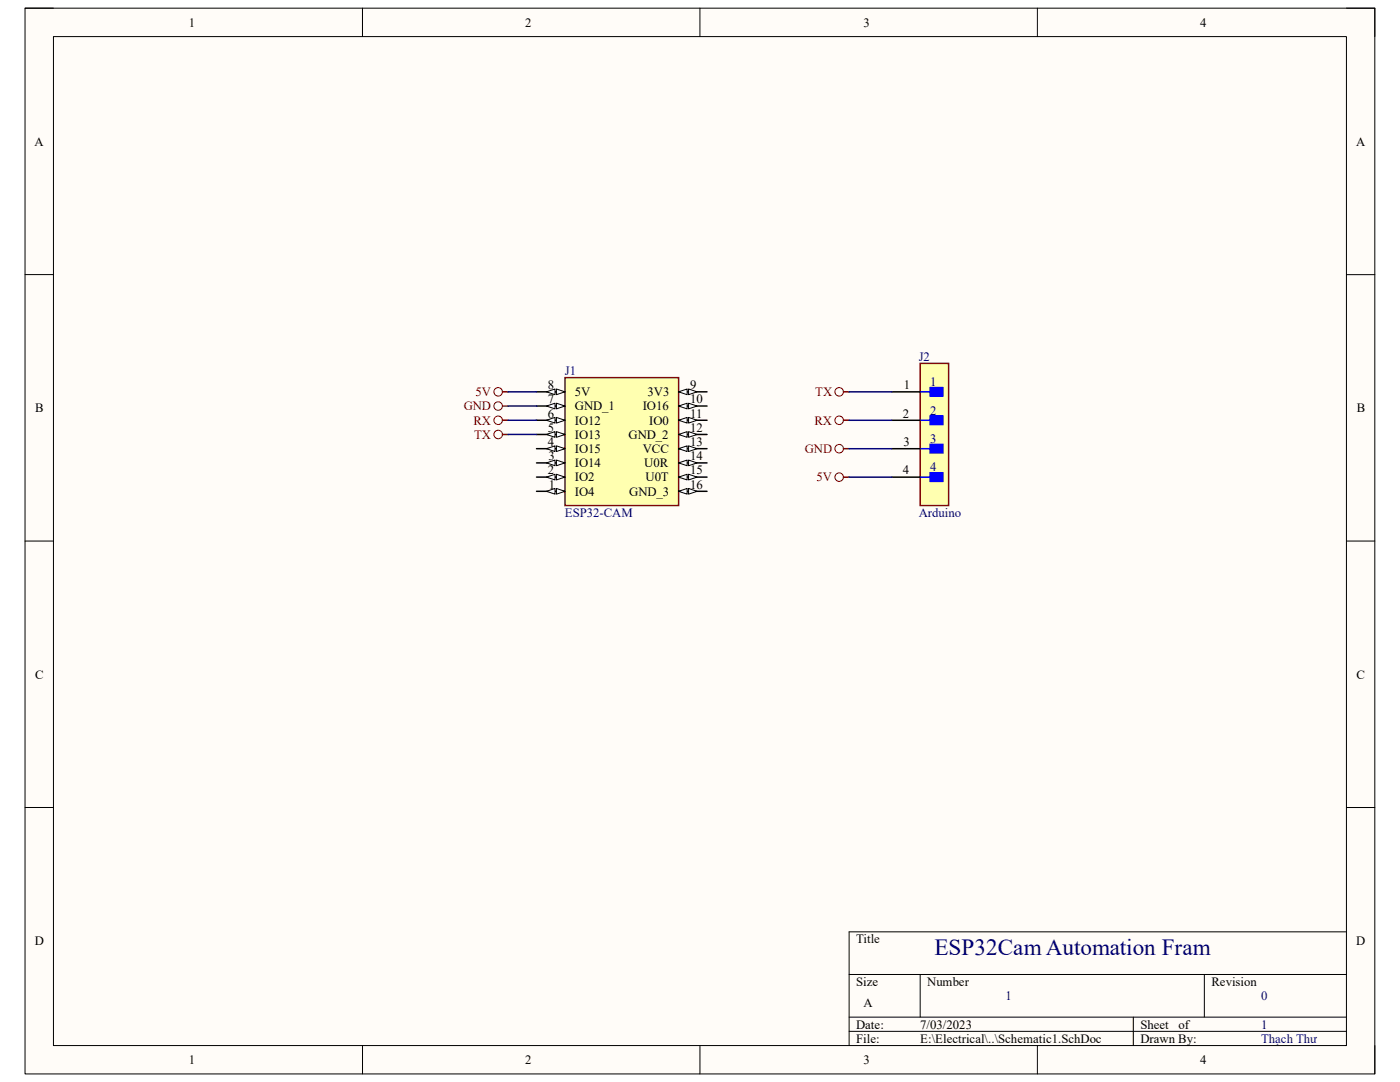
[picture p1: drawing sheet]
<svg xmlns="http://www.w3.org/2000/svg" width="279mm" height="216mm" viewBox="0 0 279 216" stroke-linecap="round" stroke-linejoin="round" font-family="sans-serif">
<path d="M5 1.6h269.4v212.7h-269.4z" fill-rule="evenodd" fill="#fffcf8"/>
<path d="M5 1.6h269.4v212.7h-269.4z" fill="none" stroke="#000" stroke-width=".2"/>
<path d="M10.7 7.3h258v201.3h-258z" fill-rule="evenodd" fill="#fffcf8"/>
<g fill="none" stroke="#000" stroke-width=".2">
<path d="M5 1.6h5.7M10.7 7.3h258v201.3h-258zM72.3 1.6v5.7M139.7 1.6v5.7M207 1.6v5.7M268.7 1.6h5.7v5.7M5 54.8h5.7M268.7 54.8h5.7M5 108h5.7M268.7 108h5.7M5 161.1h5.7M268.7 161.1h5.7"/>
<path d="M169.5 194.4h99.2M183.6 194.4v8.6M240.3 194.4v8.6M268.7 185.9h-99.2v22.7M72.3 208.6v5.7M139.7 208.6v5.7M169.5 203h99.2M169.5 205.8h99.2M207 208.6v5.7M226.2 203v5.6M274.4 208.6v5.7"/>
</g>
<path d="M112.7 75.4h22.7v25.5h-22.7z" fill-rule="evenodd" fill="#ffffb0"/>
<path d="M112.7 75.4h22.7v25.5h-22.7z" fill="none" stroke="#800000" stroke-width=".3"/>
<path d="M107.1 78.2h5.6" fill="none" stroke="#000" stroke-width=".3"/>
<path d="M111 77.6l1.7 .6-1.7 .6z" fill="#f8fcff"/>
<path d="M111 77.6l1.7 .6-1.7 .6z" fill="none" stroke="#000" stroke-width=".2"/>
<path d="M109.1 78.2l1.7-.6v1.2z" fill="#f8fcff"/>
<path d="M109.1 78.2l1.7-.6v1.2z" fill="none" stroke="#000" stroke-width=".2"/>
<path d="M135.4 78.2h5.7" fill="none" stroke="#000" stroke-width=".3"/>
<path d="M135.4 78.2l1.7-.6v1.2z" fill="#f8fcff"/>
<path d="M135.4 78.2l1.7-.6v1.2z" fill="none" stroke="#000" stroke-width=".2"/>
<path d="M137.4 77.6l1.7 .6-1.7 .6z" fill="#f8fcff"/>
<path d="M137.4 77.6l1.7 .6-1.7 .6z" fill="none" stroke="#000" stroke-width=".2"/>
<path d="M107.1 81h5.6" fill="none" stroke="#000" stroke-width=".3"/>
<path d="M111 80.5l1.7 .5-1.7 .6z" fill="#f8fcff"/>
<path d="M111 80.5l1.7 .5-1.7 .6z" fill="none" stroke="#000" stroke-width=".2"/>
<path d="M109.1 81l1.7-.5v1.1z" fill="#f8fcff"/>
<path d="M109.1 81l1.7-.5v1.1z" fill="none" stroke="#000" stroke-width=".2"/>
<path d="M135.4 81h5.7" fill="none" stroke="#000" stroke-width=".3"/>
<path d="M135.4 81l1.7-.5v1.1z" fill="#f8fcff"/>
<path d="M135.4 81l1.7-.5v1.1z" fill="none" stroke="#000" stroke-width=".2"/>
<path d="M137.4 80.5l1.7 .5-1.7 .6z" fill="#f8fcff"/>
<path d="M137.4 80.5l1.7 .5-1.7 .6z" fill="none" stroke="#000" stroke-width=".2"/>
<path d="M107.1 83.9h5.6" fill="none" stroke="#000" stroke-width=".3"/>
<path d="M111 83.3l1.7 .6-1.7 .5z" fill="#f8fcff"/>
<path d="M111 83.3l1.7 .6-1.7 .5z" fill="none" stroke="#000" stroke-width=".2"/>
<path d="M109.1 83.9l1.7-.6v1.1z" fill="#f8fcff"/>
<path d="M109.1 83.9l1.7-.6v1.1z" fill="none" stroke="#000" stroke-width=".2"/>
<path d="M135.4 83.9h5.7" fill="none" stroke="#000" stroke-width=".3"/>
<path d="M135.4 83.9l1.7-.6v1.1z" fill="#f8fcff"/>
<path d="M135.4 83.9l1.7-.6v1.1z" fill="none" stroke="#000" stroke-width=".2"/>
<path d="M137.4 83.3l1.7 .6-1.7 .5z" fill="#f8fcff"/>
<path d="M137.4 83.3l1.7 .6-1.7 .5z" fill="none" stroke="#000" stroke-width=".2"/>
<path d="M107.1 86.7h5.6" fill="none" stroke="#000" stroke-width=".3"/>
<path d="M111 86.1l1.7 .6-1.7 .6z" fill="#f8fcff"/>
<path d="M111 86.1l1.7 .6-1.7 .6z" fill="none" stroke="#000" stroke-width=".2"/>
<path d="M109.1 86.7l1.7-.6v1.2z" fill="#f8fcff"/>
<path d="M109.1 86.7l1.7-.6v1.2z" fill="none" stroke="#000" stroke-width=".2"/>
<path d="M135.4 86.7h5.7" fill="none" stroke="#000" stroke-width=".3"/>
<path d="M135.4 86.7l1.7-.6v1.2z" fill="#f8fcff"/>
<path d="M135.4 86.7l1.7-.6v1.2z" fill="none" stroke="#000" stroke-width=".2"/>
<path d="M137.4 86.1l1.7 .6-1.7 .6z" fill="#f8fcff"/>
<path d="M137.4 86.1l1.7 .6-1.7 .6z" fill="none" stroke="#000" stroke-width=".2"/>
<path d="M107.1 89.5h5.6" fill="none" stroke="#000" stroke-width=".3"/>
<path d="M111 89l1.7 .5-1.7 .6z" fill="#f8fcff"/>
<path d="M111 89l1.7 .5-1.7 .6z" fill="none" stroke="#000" stroke-width=".2"/>
<path d="M109.1 89.5l1.7-.5v1.1z" fill="#f8fcff"/>
<path d="M109.1 89.5l1.7-.5v1.1z" fill="none" stroke="#000" stroke-width=".2"/>
<path d="M135.4 89.5h5.7" fill="none" stroke="#000" stroke-width=".3"/>
<path d="M135.4 89.5l1.7-.5v1.1z" fill="#f8fcff"/>
<path d="M135.4 89.5l1.7-.5v1.1z" fill="none" stroke="#000" stroke-width=".2"/>
<path d="M137.4 89l1.7 .5-1.7 .6z" fill="#f8fcff"/>
<path d="M137.4 89l1.7 .5-1.7 .6z" fill="none" stroke="#000" stroke-width=".2"/>
<path d="M107.1 92.4h5.6" fill="none" stroke="#000" stroke-width=".3"/>
<path d="M111 91.8l1.7 .6-1.7 .5z" fill="#f8fcff"/>
<path d="M111 91.8l1.7 .6-1.7 .5z" fill="none" stroke="#000" stroke-width=".2"/>
<path d="M109.1 92.4l1.7-.6v1.1z" fill="#f8fcff"/>
<path d="M109.1 92.4l1.7-.6v1.1z" fill="none" stroke="#000" stroke-width=".2"/>
<path d="M135.4 92.4h5.7" fill="none" stroke="#000" stroke-width=".3"/>
<path d="M135.4 92.4l1.7-.6v1.1z" fill="#f8fcff"/>
<path d="M135.4 92.4l1.7-.6v1.1z" fill="none" stroke="#000" stroke-width=".2"/>
<path d="M137.4 91.8l1.7 .6-1.7 .5z" fill="#f8fcff"/>
<path d="M137.4 91.8l1.7 .6-1.7 .5z" fill="none" stroke="#000" stroke-width=".2"/>
<path d="M107.1 95.2h5.6" fill="none" stroke="#000" stroke-width=".3"/>
<path d="M111 94.6l1.7 .6-1.7 .6z" fill="#f8fcff"/>
<path d="M111 94.6l1.7 .6-1.7 .6z" fill="none" stroke="#000" stroke-width=".2"/>
<path d="M109.1 95.2l1.7-.6v1.2z" fill="#f8fcff"/>
<path d="M109.1 95.2l1.7-.6v1.2z" fill="none" stroke="#000" stroke-width=".2"/>
<path d="M135.4 95.2h5.7" fill="none" stroke="#000" stroke-width=".3"/>
<path d="M135.4 95.2l1.7-.6v1.2z" fill="#f8fcff"/>
<path d="M135.4 95.2l1.7-.6v1.2z" fill="none" stroke="#000" stroke-width=".2"/>
<path d="M137.4 94.6l1.7 .6-1.7 .6z" fill="#f8fcff"/>
<path d="M137.4 94.6l1.7 .6-1.7 .6z" fill="none" stroke="#000" stroke-width=".2"/>
<path d="M107.1 98h5.6" fill="none" stroke="#000" stroke-width=".3"/>
<path d="M111 97.5l1.7 .5-1.7 .6z" fill="#f8fcff"/>
<path d="M111 97.5l1.7 .5-1.7 .6z" fill="none" stroke="#000" stroke-width=".2"/>
<path d="M109.1 98l1.7-.5v1.1z" fill="#f8fcff"/>
<path d="M109.1 98l1.7-.5v1.1z" fill="none" stroke="#000" stroke-width=".2"/>
<path d="M135.4 98h5.7" fill="none" stroke="#000" stroke-width=".3"/>
<path d="M135.4 98l1.7-.5v1.1z" fill="#f8fcff"/>
<path d="M135.4 98l1.7-.5v1.1z" fill="none" stroke="#000" stroke-width=".2"/>
<path d="M137.4 97.5l1.7 .5-1.7 .6z" fill="#f8fcff"/>
<path d="M137.4 97.5l1.7 .5-1.7 .6z" fill="none" stroke="#000" stroke-width=".2"/>
<path d="M183.6 72.5h5.7v28.4h-5.7z" fill-rule="evenodd" fill="#ffffb0"/>
<path d="M183.6 72.5h5.7v28.4h-5.7z" fill="none" stroke="#800000" stroke-width=".3"/>
<path d="M185.6 77.3h2.6v1.7h-2.6z" fill-rule="evenodd" fill="#00f"/>
<path d="M183.6 78.2h2M185.6 77.3h2.6v1.7h-2.6z" fill="none" stroke="#00f" stroke-width=".3"/>
<path d="M185.6 83h2.6v1.7h-2.6z" fill-rule="evenodd" fill="#00f"/>
<path d="M183.6 83.9h2M185.6 83h2.6v1.7h-2.6z" fill="none" stroke="#00f" stroke-width=".3"/>
<path d="M185.6 88.7h2.6v1.7h-2.6z" fill-rule="evenodd" fill="#00f"/>
<path d="M183.6 89.5h2M185.6 88.7h2.6v1.7h-2.6z" fill="none" stroke="#00f" stroke-width=".3"/>
<path d="M185.6 94.4h2.6v1.7h-2.6z" fill-rule="evenodd" fill="#00f"/>
<path d="M183.6 95.2h2M185.6 94.4h2.6v1.7h-2.6z" fill="none" stroke="#00f" stroke-width=".3"/>
<path d="M178 78.2h5.6M178 83.9h5.6M178 89.5h5.6M178 95.2h5.6" fill="none" stroke="#000" stroke-width=".3"/>
<g fill="none" stroke="#800000" stroke-width=".2">
<circle cx="99.4" cy="78.2" r=".85"/>
<circle cx="167.5" cy="78.2" r=".85"/>
<circle cx="99.4" cy="83.9" r=".85"/>
<circle cx="99.4" cy="81" r=".85"/>
<circle cx="99.4" cy="86.7" r=".85"/>
<circle cx="167.5" cy="83.9" r=".85"/>
<circle cx="167.5" cy="89.5" r=".85"/>
<circle cx="167.5" cy="95.2" r=".85"/>
</g>
<path d="M100.3 78.2h1.1M168.3 78.2h1.2M100.3 81h1.1M100.3 83.9h1.1M100.3 86.7h1.1M168.3 83.9h1.2M168.3 95.2h1.2M168.3 89.5h1.2" fill="none" stroke="#800000" stroke-width=".3"/>
<path d="M101.4 78.2h5.7M169.5 78.2h8.5M101.4 81h5.7M101.4 83.9h5.7M101.4 86.7h5.7M169.5 83.9h8.5M169.5 89.5h8.5M169.5 95.2h8.5" fill="none" stroke="#000080" stroke-width=".3"/>
<text font-size="4.6" fill="#000080" x="186.5" y="190.6">ESP32Cam Automation Fram</text>
<g font-size="2.5">
<text x="37.7" y="5.3">1</text>
<text x="104.8" y="5.3">2</text>
<text x="172.3" y="5.3">3</text>
<text x="239.5" y="5.3">4</text>
<text x="6.9" y="29.1">A</text>
<text x="270.6" y="29.1">A</text>
<text x="109.3" y="77.6">8</text>
<text x="137.7" y="77.6">9</text>
<text x="180.4" y="77.6">1</text>
<text x="7" y="82.3">B</text>
<text x="109.3" y="80.5">7</text>
<text x="109.3" y="83.3">6</text>
<text x="114.7" y="79">5V</text>
<text x="114.7" y="81.9">GND_1</text>
<text x="128.3" y="81.9">IO16</text>
<text x="129.2" y="79">3V3</text>
<text x="137.7" y="80.5">10</text>
<text x="137.7" y="83.3">11</text>
<text x="180.2" y="83.3">2</text>
<text x="270.8" y="82.3">B</text>
<text x="109.3" y="89">4</text>
<text x="109.3" y="86.1">5</text>
<text x="114.7" y="84.7">IO12</text>
<text x="114.7" y="87.5">IO13</text>
<text x="125.4" y="87.5">GND_2</text>
<text x="129.5" y="84.7">IO0</text>
<text x="137.7" y="86.1">12</text>
<text x="137.7" y="89">13</text>
<text x="180.3" y="89">3</text>
<text x="109.3" y="94.7">2</text>
<text x="109.4" y="91.8">3</text>
<text x="114.7" y="90.4">IO15</text>
<text x="114.7" y="93.2">IO14</text>
<text x="128.3" y="90.4">VCC</text>
<text x="128.6" y="93.2">U0R</text>
<text x="137.7" y="91.8">14</text>
<text x="137.7" y="94.7">15</text>
<text x="180.2" y="94.7">4</text>
<text x="109.5" y="97.5">1</text>
<text x="114.7" y="96.1">IO2</text>
<text x="114.7" y="98.9">IO4</text>
<text x="125.6" y="98.9">GND_3</text>
<text x="128.8" y="96.1">U0T</text>
<text x="137.7" y="97.5">16</text>
<text x="7" y="135.4">C</text>
<text x="270.7" y="135.4">C</text>
<text x="6.9" y="188.6">D</text>
<text x="170.9" y="188.2">Title</text>
<text x="270.7" y="188.6">D</text>
<text x="170.9" y="196.7">Size</text>
<text x="185" y="196.7">Number</text>
<text x="241.8" y="196.7">Revision</text>
<text x="172.3" y="201">A</text>
<text x="170.9" y="205.2">Date:</text>
<text x="170.9" y="208.1">File:</text>
<text x="183.6" y="205.2">7/03/2023</text>
<text x="183.7" y="208.1">E:\Electrical\..\Schematic1.SchDoc</text>
<text x="227.6" y="205.2">Sheet</text>
<text x="227.6" y="208.1">Drawn By:</text>
<text x="235.2" y="205.2">of</text>
<text x="37.7" y="212.3">1</text>
<text x="104.8" y="212.3">2</text>
<text x="172.3" y="212.3">3</text>
<text x="239.5" y="212.3">4</text>
</g>
<g font-size="2.5" fill="#000080">
<text x="183.3" y="72">J2</text>
<text x="112.7" y="74.8">J1</text>
<text x="185.6" y="77.1">1</text>
<text x="185.6" y="82.8">2</text>
<text x="185.6" y="88.4">3</text>
<text x="185.6" y="94.1">4</text>
<text x="112.7" y="103.2">ESP32-CAM</text>
<text x="183.3" y="103.2">Arduino</text>
<text x="200.7" y="199.6">1</text>
<text x="251.7" y="199.6">0</text>
<text x="251.7" y="205.2">1</text>
<text x="251.7" y="208.1">Thạch Thư</text>
</g>
<g font-size="2.5" fill="#800000">
<text x="92.5" y="81.9">GND</text>
<text x="94.9" y="79">5V</text>
<text x="162.7" y="79">TX</text>
<text x="94.5" y="84.7">RX</text>
<text x="94.6" y="87.5">TX</text>
<text x="162.5" y="84.7">RX</text>
<text x="160.6" y="90.4">GND</text>
<text x="162.9" y="96.1">5V</text>
</g>
</svg>
